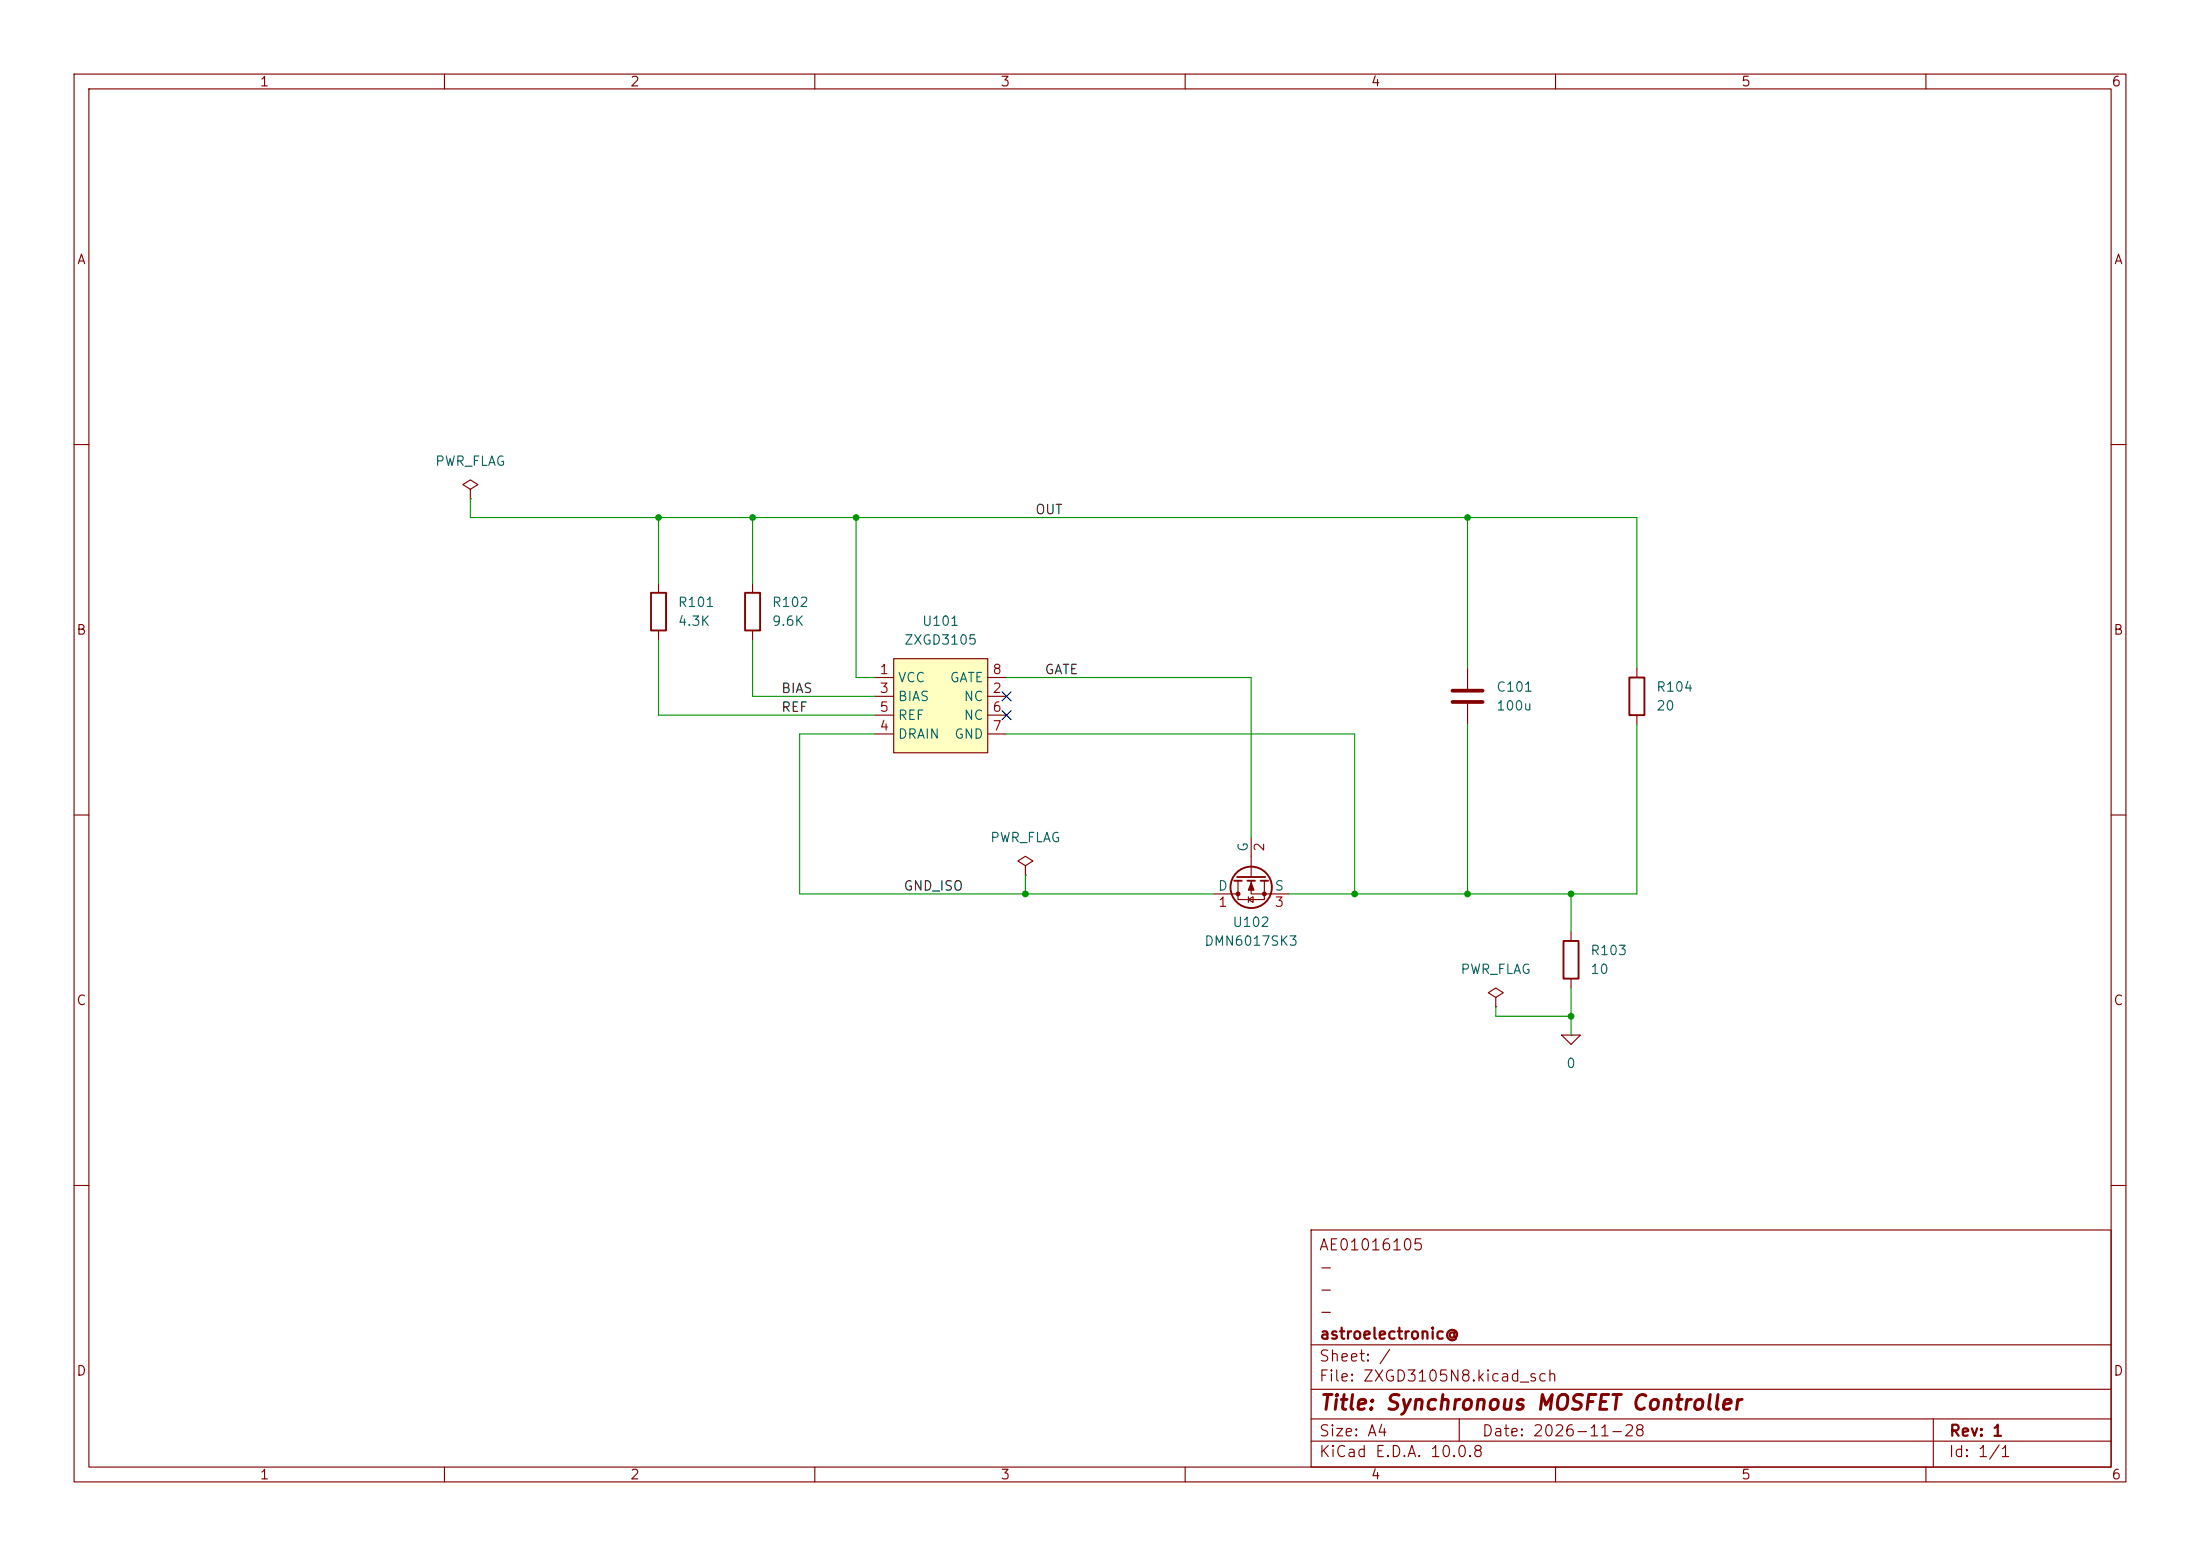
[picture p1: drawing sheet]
(kicad_sch
 (version 20260306)
 (generator "eeschema")
 (generator_version "10.0")
 (paper "A4")
 (title_block
  (title "Synchronous MOSFET Controller")
  (date "2026-11-28")
  (rev "1")
  (company "astroelectronic@")
  (comment 1 "-")
  (comment 2 "-")
  (comment 3 "-")
  (comment 4 "AE01016105"))
 (lib_symbols
  (symbol "R_2"
   (pin_numbers (hide yes))
   (pin_names
    (offset 0)) (exclude_from_sim no) (in_bom yes) (on_board yes)
   (in_pos_files yes)
   (duplicate_pin_numbers_are_jumpers no)
   (property "Reference" "R" (at 2.032 0 90) (show_name no) (do_not_autoplace no) (effects (font (size 1.27 1.27))))
   (property "Value" "R" (at 0 0 90) (show_name no) (do_not_autoplace no) (effects (font (size 1.27 1.27))))
   (property "Footprint" "" (at -1.778 0 90) (show_name no) (do_not_autoplace no) (hide yes) (effects (font (size 1.27 1.27))))
   (property "Datasheet" "" (at 0 0 0) (show_name no) (do_not_autoplace no) (hide yes) (effects (font (size 1.27 1.27))))
   (property "Description" "Resistor" (at 0 0 0) (show_name no) (do_not_autoplace no) (hide yes) (effects (font (size 1.27 1.27))))
   (symbol "R_2_0_1"
    (rectangle (start -1.016 -2.54) (end 1.016 2.54) (stroke (width 0.254) (type default)) (fill (type none))))
   (symbol "R_2_1_1"
    (pin passive line (at 0 3.81 270) (length 1.27) (name "" (effects (font (size 1.27 1.27)))) (number "1" (effects (font (size 1.27 1.27)))))
    (pin passive line (at 0 -3.81 90) (length 1.27) (name "" (effects (font (size 1.27 1.27)))) (number "2" (effects (font (size 1.27 1.27))))))
   (embedded_fonts no))
  (symbol "ZXGD3105N8:0"
   (power global)
   (pin_numbers (hide yes))
   (pin_names
    (offset 0) (hide yes)) (exclude_from_sim no) (in_bom yes) (on_board yes)
   (in_pos_files yes)
   (duplicate_pin_numbers_are_jumpers no)
   (property "Reference" "#GND" (at 0 -5.08 0) (show_name no) (do_not_autoplace no) (hide yes) (effects (font (size 1.27 1.27))))
   (property "Value" "0" (at 0 -2.54 0) (show_name no) (do_not_autoplace no) (effects (font (size 1.27 1.27))))
   (property "Footprint" "" (at 0 0 0) (show_name no) (do_not_autoplace no) (hide yes) (effects (font (size 1.27 1.27))))
   (property "Datasheet" "https://ngspice.sourceforge.io/docs/ngspice-html-manual/manual.xhtml#subsec_Circuit_elements__device" (at 0 -10.16 0) (show_name no) (do_not_autoplace no) (hide yes) (effects (font (size 1.27 1.27))))
   (property "Description" "0V reference potential for simulation" (at 0 -7.62 0) (show_name no) (do_not_autoplace no) (hide yes) (effects (font (size 1.27 1.27))))
   (symbol "0_0_1"
    (polyline (pts (xy -1.27 0) (xy 0 -1.27) (xy 1.27 0) (xy -1.27 0)) (stroke (width 0) (type default)) (fill (type none))))
   (symbol "0_1_1"
    (pin power_in line (at 0 0 0) (length 0) (name "" (effects (font (size 1.016 1.016)))) (number "1" (effects (font (size 1.016 1.016))))))
   (embedded_fonts no))
  (symbol "ZXGD3105N8:C"
   (pin_numbers (hide yes))
   (pin_names
    (offset 0.254)) (exclude_from_sim no) (in_bom yes) (on_board yes)
   (in_pos_files yes)
   (duplicate_pin_numbers_are_jumpers no)
   (property "Reference" "C" (at 0.635 2.54 0) (show_name no) (do_not_autoplace no) (effects (font (size 1.27 1.27)) (justify left)))
   (property "Value" "C" (at 0.635 -2.54 0) (show_name no) (do_not_autoplace no) (effects (font (size 1.27 1.27)) (justify left)))
   (property "Footprint" "" (at 0.9652 -3.81 0) (show_name no) (do_not_autoplace no) (hide yes) (effects (font (size 1.27 1.27))))
   (property "Datasheet" "" (at 0 0 0) (show_name no) (do_not_autoplace no) (hide yes) (effects (font (size 1.27 1.27))))
   (property "Description" "Unpolarized capacitor" (at 0 0 0) (show_name no) (do_not_autoplace no) (hide yes) (effects (font (size 1.27 1.27))))
   (symbol "C_0_1"
    (polyline (pts (xy -2.032 0.762) (xy 2.032 0.762)) (stroke (width 0.508) (type default)) (fill (type none)))
    (polyline (pts (xy -2.032 -0.762) (xy 2.032 -0.762)) (stroke (width 0.508) (type default)) (fill (type none))))
   (symbol "C_1_1"
    (pin passive line (at 0 3.81 270) (length 2.794) (name "" (effects (font (size 1.27 1.27)))) (number "1" (effects (font (size 1.27 1.27)))))
    (pin passive line (at 0 -3.81 90) (length 2.794) (name "" (effects (font (size 1.27 1.27)))) (number "2" (effects (font (size 1.27 1.27))))))
   (embedded_fonts no))
  (symbol "ZXGD3105N8:PWR_FLAG"
   (power global)
   (pin_numbers (hide yes))
   (pin_names
    (offset 0) (hide yes)) (exclude_from_sim no) (in_bom yes) (on_board yes)
   (in_pos_files yes)
   (duplicate_pin_numbers_are_jumpers no)
   (property "Reference" "#FLG" (at 0 1.905 0) (show_name no) (do_not_autoplace no) (hide yes) (effects (font (size 1.27 1.27))))
   (property "Value" "PWR_FLAG" (at 0 3.81 0) (show_name no) (do_not_autoplace no) (effects (font (size 1.27 1.27))))
   (property "Footprint" "" (at 0 0 0) (show_name no) (do_not_autoplace no) (hide yes) (effects (font (size 1.27 1.27))))
   (property "Datasheet" "" (at 0 0 0) (show_name no) (do_not_autoplace no) (hide yes) (effects (font (size 1.27 1.27))))
   (property "Description" "Special symbol for telling ERC where power comes from" (at 0 0 0) (show_name no) (do_not_autoplace no) (hide yes) (effects (font (size 1.27 1.27))))
   (symbol "PWR_FLAG_0_0"
    (pin power_out line (at 0 0 90) (length 0) (name "" (effects (font (size 1.27 1.27)))) (number "1" (effects (font (size 1.27 1.27))))))
   (symbol "PWR_FLAG_0_1"
    (polyline (pts (xy 0 0) (xy 0 1.27) (xy -1.016 1.905) (xy 0 2.54) (xy 1.016 1.905) (xy 0 1.27)) (stroke (width 0) (type default)) (fill (type none))))
   (embedded_fonts no))
  (symbol "ZXGD3105N8:Q_NMOS_DGS"
   (pin_names
    (offset 0)) (exclude_from_sim no) (in_bom yes) (on_board yes)
   (in_pos_files yes)
   (duplicate_pin_numbers_are_jumpers no)
   (property "Reference" "Q" (at 5.08 1.905 0) (show_name no) (do_not_autoplace no) (effects (font (size 1.27 1.27)) (justify left)))
   (property "Value" "Q_NMOS_DGS" (at 5.08 0 0) (show_name no) (do_not_autoplace no) (effects (font (size 1.27 1.27)) (justify left)))
   (property "Footprint" "" (at 5.08 2.54 0) (show_name no) (do_not_autoplace no) (hide yes) (effects (font (size 1.27 1.27))))
   (property "Datasheet" "" (at 0 0 0) (show_name no) (do_not_autoplace no) (hide yes) (effects (font (size 1.27 1.27))))
   (property "Description" "N-MOSFET transistor, drain/gate/source" (at 0 0 0) (show_name no) (do_not_autoplace no) (hide yes) (effects (font (size 1.27 1.27))))
   (symbol "Q_NMOS_DGS_0_1"
    (polyline (pts (xy 0.254 1.905) (xy 0.254 -1.905)) (stroke (width 0.254) (type default)) (fill (type none)))
    (polyline (pts (xy 0.254 0) (xy -2.54 0)) (stroke (width 0) (type default)) (fill (type none)))
    (polyline (pts (xy 0.762 2.286) (xy 0.762 1.27)) (stroke (width 0.254) (type default)) (fill (type none)))
    (polyline (pts (xy 0.762 0.508) (xy 0.762 -0.508)) (stroke (width 0.254) (type default)) (fill (type none)))
    (polyline (pts (xy 0.762 -1.27) (xy 0.762 -2.286)) (stroke (width 0.254) (type default)) (fill (type none)))
    (polyline (pts (xy 0.762 -1.778) (xy 3.302 -1.778) (xy 3.302 1.778) (xy 0.762 1.778)) (stroke (width 0) (type default)) (fill (type none)))
    (polyline (pts (xy 1.016 0) (xy 2.032 0.381) (xy 2.032 -0.381) (xy 1.016 0)) (stroke (width 0) (type default)) (fill (type outline)))
    (circle (center 1.651 0) (radius 2.794) (stroke (width 0.254) (type default)) (fill (type none)))
    (polyline (pts (xy 2.54 2.54) (xy 2.54 1.778)) (stroke (width 0) (type default)) (fill (type none)))
    (circle (center 2.54 1.778) (radius 0.254) (stroke (width 0) (type default)) (fill (type outline)))
    (circle (center 2.54 -1.778) (radius 0.254) (stroke (width 0) (type default)) (fill (type outline)))
    (polyline (pts (xy 2.54 -2.54) (xy 2.54 0) (xy 0.762 0)) (stroke (width 0) (type default)) (fill (type none)))
    (polyline (pts (xy 2.921 0.381) (xy 3.683 0.381)) (stroke (width 0) (type default)) (fill (type none)))
    (polyline (pts (xy 3.302 0.381) (xy 2.921 -0.254) (xy 3.683 -0.254) (xy 3.302 0.381)) (stroke (width 0) (type default)) (fill (type none))))
   (symbol "Q_NMOS_DGS_1_1"
    (pin passive line (at 2.54 5.08 270) (length 2.54) (name "D" (effects (font (size 1.27 1.27)))) (number "1" (effects (font (size 1.27 1.27)))))
    (pin input line (at -5.08 0 0) (length 2.54) (name "G" (effects (font (size 1.27 1.27)))) (number "2" (effects (font (size 1.27 1.27)))))
    (pin passive line (at 2.54 -5.08 90) (length 2.54) (name "S" (effects (font (size 1.27 1.27)))) (number "3" (effects (font (size 1.27 1.27))))))
   (embedded_fonts no))
  (symbol "ZXGD3105N8:R"
   (pin_numbers (hide yes))
   (pin_names
    (offset 0)) (exclude_from_sim no) (in_bom yes) (on_board yes)
   (in_pos_files yes)
   (duplicate_pin_numbers_are_jumpers no)
   (property "Reference" "R" (at 2.032 0 90) (show_name no) (do_not_autoplace no) (effects (font (size 1.27 1.27))))
   (property "Value" "R" (at 0 0 90) (show_name no) (do_not_autoplace no) (effects (font (size 1.27 1.27))))
   (property "Footprint" "" (at -1.778 0 90) (show_name no) (do_not_autoplace no) (hide yes) (effects (font (size 1.27 1.27))))
   (property "Datasheet" "" (at 0 0 0) (show_name no) (do_not_autoplace no) (hide yes) (effects (font (size 1.27 1.27))))
   (property "Description" "Resistor" (at 0 0 0) (show_name no) (do_not_autoplace no) (hide yes) (effects (font (size 1.27 1.27))))
   (symbol "R_0_1"
    (rectangle (start -1.016 -2.54) (end 1.016 2.54) (stroke (width 0.254) (type default)) (fill (type none))))
   (symbol "R_1_1"
    (pin passive line (at 0 3.81 270) (length 1.27) (name "" (effects (font (size 1.27 1.27)))) (number "1" (effects (font (size 1.27 1.27)))))
    (pin passive line (at 0 -3.81 90) (length 1.27) (name "" (effects (font (size 1.27 1.27)))) (number "2" (effects (font (size 1.27 1.27))))))
   (embedded_fonts no))
  (symbol "ZXGD3105N8:ZXGD3105N8" (exclude_from_sim no) (in_bom yes) (on_board yes)
   (in_pos_files yes)
   (duplicate_pin_numbers_are_jumpers no)
   (property "Reference" "U" (at 0 11.43 0) (show_name no) (do_not_autoplace no) (effects (font (size 1.27 1.27))))
   (property "Value" "ZXGD3105N8" (at 0 9.398 0) (show_name no) (do_not_autoplace no) (effects (font (size 1.27 1.27))))
   (property "Footprint" "" (at 0 0 0) (show_name no) (do_not_autoplace no) (hide yes) (effects (font (size 1.27 1.27))))
   (property "Datasheet" "" (at 0 0 0) (show_name no) (do_not_autoplace no) (hide yes) (effects (font (size 1.27 1.27))))
   (property "Description" "" (at 0 0 0) (show_name no) (do_not_autoplace no) (hide yes) (effects (font (size 1.27 1.27))))
   (symbol "ZXGD3105N8_1_1"
    (rectangle (start -6.35 6.35) (end 6.35 -6.35) (stroke (width 0) (type solid)) (fill (type background)))
    (pin passive line (at -8.89 3.81 0) (length 2.54) (name "VCC" (effects (font (size 1.27 1.27)))) (number "1" (effects (font (size 1.27 1.27)))))
    (pin passive line (at 8.89 1.27 180) (length 2.54) (name "NC" (effects (font (size 1.27 1.27)))) (number "2" (effects (font (size 1.27 1.27)))))
    (pin passive line (at -8.89 1.27 0) (length 2.54) (name "BIAS" (effects (font (size 1.27 1.27)))) (number "3" (effects (font (size 1.27 1.27)))))
    (pin passive line (at -8.89 -3.81 0) (length 2.54) (name "DRAIN" (effects (font (size 1.27 1.27)))) (number "4" (effects (font (size 1.27 1.27)))))
    (pin passive line (at -8.89 -1.27 0) (length 2.54) (name "REF" (effects (font (size 1.27 1.27)))) (number "5" (effects (font (size 1.27 1.27)))))
    (pin passive line (at 8.89 -1.27 180) (length 2.54) (name "NC" (effects (font (size 1.27 1.27)))) (number "6" (effects (font (size 1.27 1.27)))))
    (pin passive line (at 8.89 -3.81 180) (length 2.54) (name "GND" (effects (font (size 1.27 1.27)))) (number "7" (effects (font (size 1.27 1.27)))))
    (pin passive line (at 8.89 3.81 180) (length 2.54) (name "GATE" (effects (font (size 1.27 1.27)))) (number "8" (effects (font (size 1.27 1.27))))))
   (embedded_fonts no)))
 (junction
  (at 212.09 120.65)
  (diameter 0)
  (color 0 0 0 0))
 (junction
  (at 182.88 120.65)
  (diameter 0)
  (color 0 0 0 0))
 (junction
  (at 198.12 120.65)
  (diameter 0)
  (color 0 0 0 0))
 (junction
  (at 198.12 69.85)
  (diameter 0)
  (color 0 0 0 0))
 (junction
  (at 115.57 69.85)
  (diameter 0)
  (color 0 0 0 0))
 (junction
  (at 101.6 69.85)
  (diameter 0)
  (color 0 0 0 0))
 (junction
  (at 212.09 137.16)
  (diameter 0)
  (color 0 0 0 0))
 (junction
  (at 138.43 120.65)
  (diameter 0)
  (color 0 0 0 0))
 (junction
  (at 88.9 69.85)
  (diameter 0)
  (color 0 0 0 0))
 (no_connect
  (at 135.89 96.52))
 (no_connect
  (at 135.89 93.98))
 (wire
  (pts (xy 135.89 99.06) (xy 182.88 99.06))
  (stroke (width 0) (type default)))
 (wire
  (pts (xy 107.95 99.06) (xy 107.95 120.65))
  (stroke (width 0) (type default)))
 (wire
  (pts (xy 107.95 120.65) (xy 138.43 120.65))
  (stroke (width 0) (type default)))
 (wire
  (pts (xy 201.93 137.16) (xy 212.09 137.16))
  (stroke (width 0) (type default)))
 (wire
  (pts (xy 118.11 93.98) (xy 101.6 93.98))
  (stroke (width 0) (type default)))
 (wire
  (pts (xy 168.91 91.44) (xy 168.91 113.03))
  (stroke (width 0) (type default)))
 (wire
  (pts (xy 182.88 99.06) (xy 182.88 120.65))
  (stroke (width 0) (type default)))
 (wire
  (pts (xy 88.9 69.85) (xy 101.6 69.85))
  (stroke (width 0) (type default)))
 (wire
  (pts (xy 198.12 69.85) (xy 220.98 69.85))
  (stroke (width 0) (type default)))
 (wire
  (pts (xy 115.57 69.85) (xy 115.57 91.44))
  (stroke (width 0) (type default)))
 (wire
  (pts (xy 101.6 93.98) (xy 101.6 86.36))
  (stroke (width 0) (type default)))
 (wire
  (pts (xy 88.9 78.74) (xy 88.9 69.85))
  (stroke (width 0) (type default)))
 (wire
  (pts (xy 118.11 91.44) (xy 115.57 91.44))
  (stroke (width 0) (type default)))
 (wire
  (pts (xy 182.88 120.65) (xy 198.12 120.65))
  (stroke (width 0) (type default)))
 (wire
  (pts (xy 135.89 91.44) (xy 168.91 91.44))
  (stroke (width 0) (type default)))
 (wire
  (pts (xy 63.5 67.31) (xy 63.5 69.85))
  (stroke (width 0) (type default)))
 (wire
  (pts (xy 212.09 120.65) (xy 220.98 120.65))
  (stroke (width 0) (type default)))
 (wire
  (pts (xy 198.12 97.79) (xy 198.12 120.65))
  (stroke (width 0) (type default)))
 (wire
  (pts (xy 173.99 120.65) (xy 182.88 120.65))
  (stroke (width 0) (type default)))
 (wire
  (pts (xy 118.11 96.52) (xy 88.9 96.52))
  (stroke (width 0) (type default)))
 (wire
  (pts (xy 201.93 135.89) (xy 201.93 137.16))
  (stroke (width 0) (type default)))
 (wire
  (pts (xy 212.09 137.16) (xy 212.09 139.7))
  (stroke (width 0) (type default)))
 (wire
  (pts (xy 212.09 120.65) (xy 212.09 125.73))
  (stroke (width 0) (type default)))
 (wire
  (pts (xy 198.12 120.65) (xy 212.09 120.65))
  (stroke (width 0) (type default)))
 (wire
  (pts (xy 101.6 78.74) (xy 101.6 69.85))
  (stroke (width 0) (type default)))
 (wire
  (pts (xy 220.98 120.65) (xy 220.98 97.79))
  (stroke (width 0) (type default)))
 (wire
  (pts (xy 88.9 96.52) (xy 88.9 86.36))
  (stroke (width 0) (type default)))
 (wire
  (pts (xy 115.57 69.85) (xy 198.12 69.85))
  (stroke (width 0) (type default)))
 (wire
  (pts (xy 138.43 120.65) (xy 163.83 120.65))
  (stroke (width 0) (type default)))
 (wire
  (pts (xy 101.6 69.85) (xy 115.57 69.85))
  (stroke (width 0) (type default)))
 (wire
  (pts (xy 220.98 90.17) (xy 220.98 69.85))
  (stroke (width 0) (type default)))
 (wire
  (pts (xy 212.09 133.35) (xy 212.09 137.16))
  (stroke (width 0) (type default)))
 (wire
  (pts (xy 63.5 69.85) (xy 88.9 69.85))
  (stroke (width 0) (type default)))
 (wire
  (pts (xy 118.11 99.06) (xy 107.95 99.06))
  (stroke (width 0) (type default)))
 (wire
  (pts (xy 198.12 69.85) (xy 198.12 90.17))
  (stroke (width 0) (type default)))
 (wire
  (pts (xy 138.43 118.11) (xy 138.43 120.65))
  (stroke (width 0) (type default)))
 (label "OUT"
  (at 139.7 69.85 0)
  (effects (font (size 1.27 1.27)) (justify left bottom)))
 (label "REF"
  (at 105.41 96.52 0)
  (effects (font (size 1.27 1.27)) (justify left bottom)))
 (label "BIAS"
  (at 105.41 93.98 0)
  (effects (font (size 1.27 1.27)) (justify left bottom)))
 (label "GATE"
  (at 140.97 91.44 0)
  (effects (font (size 1.27 1.27)) (justify left bottom)))
 (label "GND_ISO"
  (at 121.92 120.65 0)
  (effects (font (size 1.27 1.27)) (justify left bottom)))
 (symbol
  (lib_id "ZXGD3105N8:R")
  (at 101.6 82.55 0)
  (unit 1)
  (body_style 1)
  (exclude_from_sim no)
  (in_bom yes)
  (on_board yes)
  (in_pos_files yes)
  (dnp no)
  (fields_autoplaced yes)
  (property "Reference" "R102" (at 104.14 81.2799 0) (show_name no) (do_not_autoplace no) (effects (font (size 1.27 1.27)) (justify left)))
  (property "Value" "9.6K" (at 104.14 83.8199 0) (show_name no) (do_not_autoplace no) (effects (font (size 1.27 1.27)) (justify left)))
  (property "Footprint" "" (at 99.822 82.55 90) (hide yes) (show_name no) (do_not_autoplace no) (effects (font (size 1.27 1.27))))
  (property "Datasheet" "" (at 101.6 82.55 0) (hide yes) (show_name no) (do_not_autoplace no) (effects (font (size 1.27 1.27))))
  (property "Description" "Resistor" (at 101.6 82.55 0) (hide yes) (show_name no) (do_not_autoplace no) (effects (font (size 1.27 1.27))))
  (property "Sim.Device" "R" (at 104.14 83.8199 0) (hide yes) (show_name no) (do_not_autoplace no) (effects (font (size 1.27 1.27)) (justify left)))
  (property "Sim.Pins" "1=+ 2=-" (at 104.14 86.3599 0) (hide yes) (show_name no) (do_not_autoplace no) (effects (font (size 1.27 1.27)) (justify left)))
  (pin "1")
  (pin "2"))
 (symbol
  (lib_id "ZXGD3105N8:R")
  (at 88.9 82.55 0)
  (unit 1)
  (body_style 1)
  (exclude_from_sim no)
  (in_bom yes)
  (on_board yes)
  (in_pos_files yes)
  (dnp no)
  (fields_autoplaced yes)
  (property "Reference" "R101" (at 91.44 81.2799 0) (show_name no) (do_not_autoplace no) (effects (font (size 1.27 1.27)) (justify left)))
  (property "Value" "4.3K" (at 91.44 83.8199 0) (show_name no) (do_not_autoplace no) (effects (font (size 1.27 1.27)) (justify left)))
  (property "Footprint" "" (at 87.122 82.55 90) (hide yes) (show_name no) (do_not_autoplace no) (effects (font (size 1.27 1.27))))
  (property "Datasheet" "" (at 88.9 82.55 0) (hide yes) (show_name no) (do_not_autoplace no) (effects (font (size 1.27 1.27))))
  (property "Description" "Resistor" (at 88.9 82.55 0) (hide yes) (show_name no) (do_not_autoplace no) (effects (font (size 1.27 1.27))))
  (property "Sim.Device" "R" (at 86.36 83.8199 0) (hide yes) (show_name no) (do_not_autoplace no) (effects (font (size 1.27 1.27)) (justify right)))
  (property "Sim.Pins" "1=+ 2=-" (at 86.36 86.3599 0) (hide yes) (show_name no) (do_not_autoplace no) (effects (font (size 1.27 1.27)) (justify right)))
  (pin "1")
  (pin "2"))
 (symbol
  (lib_name "R_2")
  (lib_id "ZXGD3105N8:R_2")
  (at 220.98 93.98 0)
  (unit 1)
  (body_style 1)
  (exclude_from_sim no)
  (in_bom yes)
  (on_board yes)
  (in_pos_files yes)
  (dnp no)
  (fields_autoplaced yes)
  (property "Reference" "R104" (at 223.52 92.7099 0) (show_name no) (do_not_autoplace no) (effects (font (size 1.27 1.27)) (justify left)))
  (property "Value" "20" (at 223.52 95.2499 0) (show_name no) (do_not_autoplace no) (effects (font (size 1.27 1.27)) (justify left)))
  (property "Footprint" "" (at 219.202 93.98 90) (hide yes) (show_name no) (do_not_autoplace no) (effects (font (size 1.27 1.27))))
  (property "Datasheet" "" (at 220.98 93.98 0) (hide yes) (show_name no) (do_not_autoplace no) (effects (font (size 1.27 1.27))))
  (property "Description" "Resistor" (at 220.98 93.98 0) (hide yes) (show_name no) (do_not_autoplace no) (effects (font (size 1.27 1.27))))
  (property "Sim.Device" "R" (at 223.52 95.2499 0) (hide yes) (show_name no) (do_not_autoplace no) (effects (font (size 1.27 1.27)) (justify left)))
  (property "Sim.Pins" "1=+ 2=-" (at 223.52 97.7899 0) (hide yes) (show_name no) (do_not_autoplace no) (effects (font (size 1.27 1.27)) (justify left)))
  (pin "1")
  (pin "2"))
 (symbol
  (lib_id "ZXGD3105N8:PWR_FLAG")
  (at 201.93 135.89 0)
  (unit 1)
  (body_style 1)
  (exclude_from_sim no)
  (in_bom yes)
  (on_board yes)
  (in_pos_files yes)
  (dnp no)
  (fields_autoplaced yes)
  (property "Reference" "#FLG0103" (at 201.93 133.985 0) (hide yes) (show_name no) (do_not_autoplace no) (effects (font (size 1.27 1.27))))
  (property "Value" "PWR_FLAG" (at 201.93 130.81 0) (show_name no) (do_not_autoplace no) (effects (font (size 1.27 1.27))))
  (property "Footprint" "" (at 201.93 135.89 0) (hide yes) (show_name no) (do_not_autoplace no) (effects (font (size 1.27 1.27))))
  (property "Datasheet" "" (at 201.93 135.89 0) (hide yes) (show_name no) (do_not_autoplace no) (effects (font (size 1.27 1.27))))
  (property "Description" "Special symbol for telling ERC where power comes from" (at 201.93 135.89 0) (hide yes) (show_name no) (do_not_autoplace no) (effects (font (size 1.27 1.27))))
  (pin "1"))
 (symbol
  (lib_id "ZXGD3105N8:R")
  (at 212.09 129.54 0)
  (unit 1)
  (body_style 1)
  (exclude_from_sim no)
  (in_bom yes)
  (on_board yes)
  (in_pos_files yes)
  (dnp no)
  (fields_autoplaced yes)
  (property "Reference" "R103" (at 214.63 128.2699 0) (show_name no) (do_not_autoplace no) (effects (font (size 1.27 1.27)) (justify left)))
  (property "Value" "10" (at 214.63 130.8099 0) (show_name no) (do_not_autoplace no) (effects (font (size 1.27 1.27)) (justify left)))
  (property "Footprint" "" (at 210.312 129.54 90) (hide yes) (show_name no) (do_not_autoplace no) (effects (font (size 1.27 1.27))))
  (property "Datasheet" "" (at 212.09 129.54 0) (hide yes) (show_name no) (do_not_autoplace no) (effects (font (size 1.27 1.27))))
  (property "Description" "Resistor" (at 212.09 129.54 0) (hide yes) (show_name no) (do_not_autoplace no) (effects (font (size 1.27 1.27))))
  (property "Sim.Device" "R" (at 214.63 130.8099 0) (hide yes) (show_name no) (do_not_autoplace no) (effects (font (size 1.27 1.27)) (justify left)))
  (property "Sim.Pins" "1=+ 2=-" (at 214.63 133.3499 0) (hide yes) (show_name no) (do_not_autoplace no) (effects (font (size 1.27 1.27)) (justify left)))
  (pin "1")
  (pin "2"))
 (symbol
  (lib_id "ZXGD3105N8:PWR_FLAG")
  (at 138.43 118.11 0)
  (unit 1)
  (body_style 1)
  (exclude_from_sim no)
  (in_bom yes)
  (on_board yes)
  (in_pos_files yes)
  (dnp no)
  (fields_autoplaced yes)
  (property "Reference" "#FLG0102" (at 138.43 116.205 0) (hide yes) (show_name no) (do_not_autoplace no) (effects (font (size 1.27 1.27))))
  (property "Value" "PWR_FLAG" (at 138.43 113.03 0) (show_name no) (do_not_autoplace no) (effects (font (size 1.27 1.27))))
  (property "Footprint" "" (at 138.43 118.11 0) (hide yes) (show_name no) (do_not_autoplace no) (effects (font (size 1.27 1.27))))
  (property "Datasheet" "" (at 138.43 118.11 0) (hide yes) (show_name no) (do_not_autoplace no) (effects (font (size 1.27 1.27))))
  (property "Description" "Special symbol for telling ERC where power comes from" (at 138.43 118.11 0) (hide yes) (show_name no) (do_not_autoplace no) (effects (font (size 1.27 1.27))))
  (pin "1"))
 (symbol
  (lib_id "ZXGD3105N8:Q_NMOS_DGS")
  (at 168.91 118.11 90)
  (mirror x)
  (unit 1)
  (body_style 1)
  (exclude_from_sim no)
  (in_bom yes)
  (on_board yes)
  (in_pos_files yes)
  (dnp no)
  (fields_autoplaced yes)
  (property "Reference" "U102" (at 168.91 124.46 90) (show_name no) (do_not_autoplace no) (effects (font (size 1.27 1.27))))
  (property "Value" "DMN6017SK3" (at 168.91 127 90) (show_name no) (do_not_autoplace no) (effects (font (size 1.27 1.27))))
  (property "Footprint" "" (at 166.37 123.19 0) (hide yes) (show_name no) (do_not_autoplace no) (effects (font (size 1.27 1.27))))
  (property "Datasheet" "" (at 168.91 118.11 0) (hide yes) (show_name no) (do_not_autoplace no) (effects (font (size 1.27 1.27))))
  (property "Description" "N-MOSFET transistor, drain/gate/source" (at 168.91 118.11 0) (hide yes) (show_name no) (do_not_autoplace no) (effects (font (size 1.27 1.27))))
  (property "Sim.Library" "DMN6017SK3.spice.txt" (at 168.91 118.11 0) (hide yes) (show_name no) (do_not_autoplace no) (effects (font (size 1.27 1.27))))
  (property "Sim.Name" "DMN6017SK3" (at 168.91 118.11 0) (hide yes) (show_name no) (do_not_autoplace no) (effects (font (size 1.27 1.27))))
  (property "Sim.Device" "SUBCKT" (at 168.91 118.11 0) (hide yes) (show_name no) (do_not_autoplace no) (effects (font (size 1.27 1.27))))
  (property "Sim.Pins" "1=10 2=20 3=30" (at 168.91 118.11 0) (hide yes) (show_name no) (do_not_autoplace no) (effects (font (size 1.27 1.27))))
  (pin "1")
  (pin "3")
  (pin "2"))
 (symbol
  (lib_id "ZXGD3105N8:PWR_FLAG")
  (at 63.5 67.31 0)
  (unit 1)
  (body_style 1)
  (exclude_from_sim no)
  (in_bom yes)
  (on_board yes)
  (in_pos_files yes)
  (dnp no)
  (fields_autoplaced yes)
  (property "Reference" "#FLG0101" (at 63.5 65.405 0) (hide yes) (show_name no) (do_not_autoplace no) (effects (font (size 1.27 1.27))))
  (property "Value" "PWR_FLAG" (at 63.5 62.23 0) (show_name no) (do_not_autoplace no) (effects (font (size 1.27 1.27))))
  (property "Footprint" "" (at 63.5 67.31 0) (hide yes) (show_name no) (do_not_autoplace no) (effects (font (size 1.27 1.27))))
  (property "Datasheet" "" (at 63.5 67.31 0) (hide yes) (show_name no) (do_not_autoplace no) (effects (font (size 1.27 1.27))))
  (property "Description" "Special symbol for telling ERC where power comes from" (at 63.5 67.31 0) (hide yes) (show_name no) (do_not_autoplace no) (effects (font (size 1.27 1.27))))
  (pin "1"))
 (symbol
  (lib_id "ZXGD3105N8:ZXGD3105N8")
  (at 127 95.25 0)
  (unit 1)
  (body_style 1)
  (exclude_from_sim no)
  (in_bom yes)
  (on_board yes)
  (in_pos_files yes)
  (dnp no)
  (fields_autoplaced yes)
  (property "Reference" "U101" (at 127 83.82 0) (show_name no) (do_not_autoplace no) (effects (font (size 1.27 1.27))))
  (property "Value" "ZXGD3105" (at 127 86.36 0) (show_name no) (do_not_autoplace no) (effects (font (size 1.27 1.27))))
  (property "Footprint" "" (at 127 95.25 0) (hide yes) (show_name no) (do_not_autoplace no) (effects (font (size 1.27 1.27))))
  (property "Datasheet" "" (at 127 95.25 0) (hide yes) (show_name no) (do_not_autoplace no) (effects (font (size 1.27 1.27))))
  (property "Description" "" (at 127 95.25 0) (hide yes) (show_name no) (do_not_autoplace no) (effects (font (size 1.27 1.27))))
  (property "Sim.Library" "ZXGD3105N8.spice.txt" (at 127 95.25 0) (hide yes) (show_name no) (do_not_autoplace no) (effects (font (size 1.27 1.27))))
  (property "Sim.Name" "ZXGD3105" (at 127 95.25 0) (hide yes) (show_name no) (do_not_autoplace no) (effects (font (size 1.27 1.27))))
  (property "Sim.Device" "SUBCKT" (at 127 95.25 0) (hide yes) (show_name no) (do_not_autoplace no) (effects (font (size 1.27 1.27))))
  (property "Sim.Pins" "1=1 2=2 3=3 4=4 5=5 6=6 7=7 8=8" (at 127 95.25 0) (hide yes) (show_name no) (do_not_autoplace no) (effects (font (size 1.27 1.27))))
  (pin "4")
  (pin "6")
  (pin "1")
  (pin "5")
  (pin "8")
  (pin "3")
  (pin "2")
  (pin "7"))
 (symbol
  (lib_id "ZXGD3105N8:0")
  (at 212.09 139.7 0)
  (unit 1)
  (body_style 1)
  (exclude_from_sim no)
  (in_bom yes)
  (on_board yes)
  (in_pos_files yes)
  (dnp no)
  (fields_autoplaced yes)
  (property "Reference" "#GND01" (at 212.09 144.78 0) (hide yes) (show_name no) (do_not_autoplace no) (effects (font (size 1.27 1.27))))
  (property "Value" "0" (at 212.09 143.51 0) (show_name no) (do_not_autoplace no) (effects (font (size 1.27 1.27))))
  (property "Footprint" "" (at 212.09 139.7 0) (hide yes) (show_name no) (do_not_autoplace no) (effects (font (size 1.27 1.27))))
  (property "Datasheet" "https://ngspice.sourceforge.io/docs/ngspice-html-manual/manual.xhtml#subsec_Circuit_elements__device" (at 212.09 149.86 0) (hide yes) (show_name no) (do_not_autoplace no) (effects (font (size 1.27 1.27))))
  (property "Description" "0V reference potential for simulation" (at 212.09 147.32 0) (hide yes) (show_name no) (do_not_autoplace no) (effects (font (size 1.27 1.27))))
  (pin "1"))
 (symbol
  (lib_id "ZXGD3105N8:C")
  (at 198.12 93.98 0)
  (unit 1)
  (body_style 1)
  (exclude_from_sim no)
  (in_bom yes)
  (on_board yes)
  (in_pos_files yes)
  (dnp no)
  (fields_autoplaced yes)
  (property "Reference" "C101" (at 201.93 92.7099 0) (show_name no) (do_not_autoplace no) (effects (font (size 1.27 1.27)) (justify left)))
  (property "Value" "100u" (at 201.93 95.2499 0) (show_name no) (do_not_autoplace no) (effects (font (size 1.27 1.27)) (justify left)))
  (property "Footprint" "" (at 199.0852 97.79 0) (hide yes) (show_name no) (do_not_autoplace no) (effects (font (size 1.27 1.27))))
  (property "Datasheet" "" (at 198.12 93.98 0) (hide yes) (show_name no) (do_not_autoplace no) (effects (font (size 1.27 1.27))))
  (property "Description" "Unpolarized capacitor" (at 198.12 93.98 0) (hide yes) (show_name no) (do_not_autoplace no) (effects (font (size 1.27 1.27))))
  (property "Sim.Device" "C" (at 201.93 95.2499 0) (hide yes) (show_name no) (do_not_autoplace no) (effects (font (size 1.27 1.27)) (justify left)))
  (property "Sim.Pins" "1=+ 2=-" (at 201.93 97.7899 0) (hide yes) (show_name no) (do_not_autoplace no) (effects (font (size 1.27 1.27)) (justify left)))
  (pin "1")
  (pin "2"))
 (sheet_instances
  (path ""
   (page "1")))
 (embedded_fonts no))
